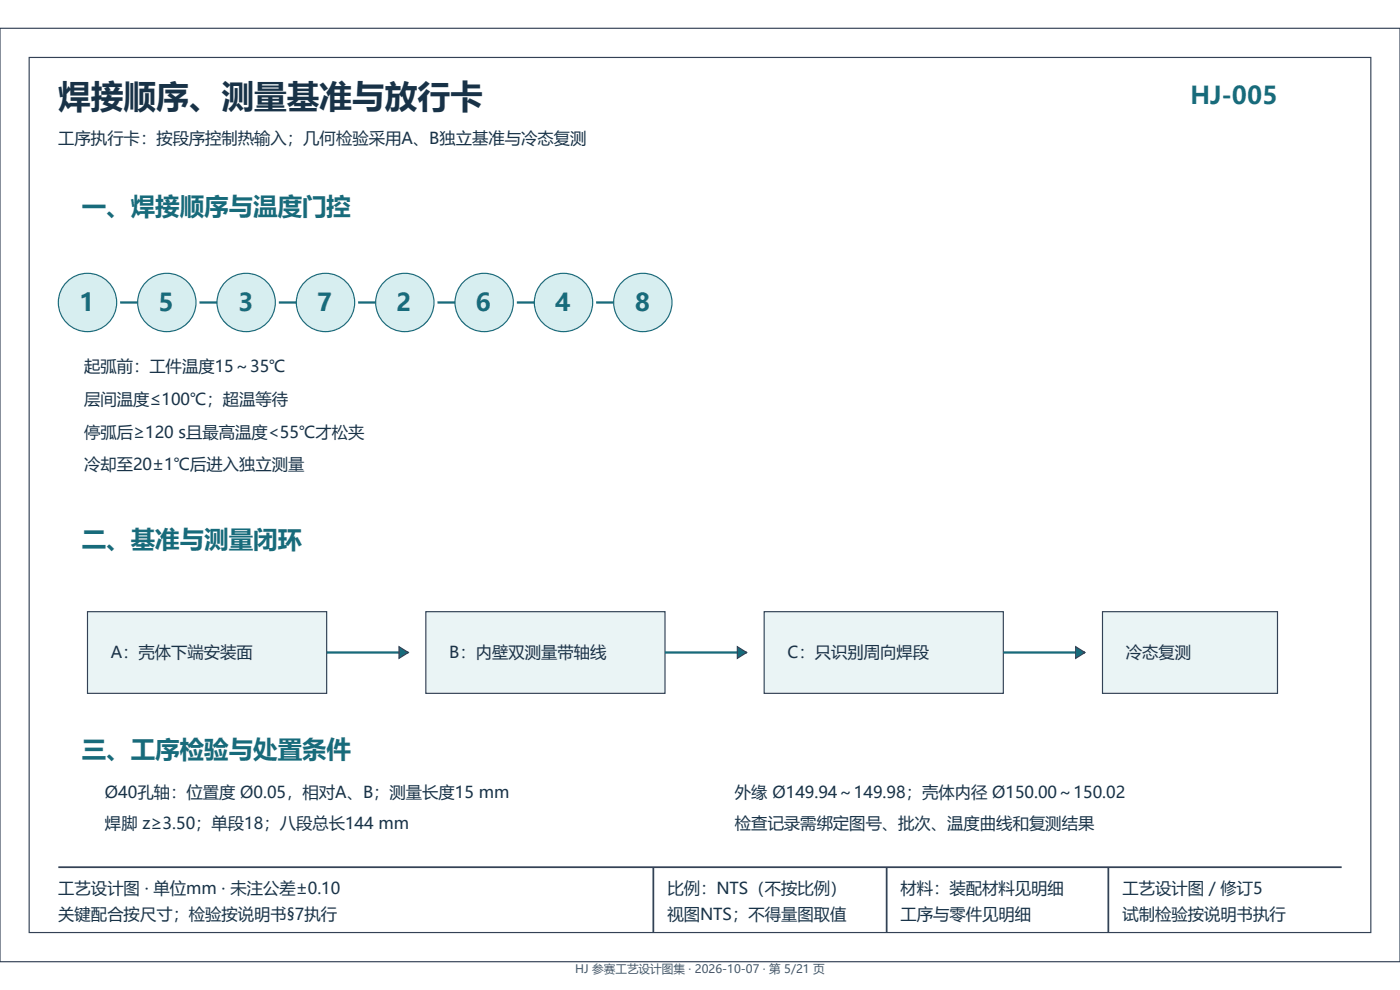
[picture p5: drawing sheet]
<svg xmlns="http://www.w3.org/2000/svg" width="297mm" height="210mm" viewBox="0 0 297 210" stroke-linecap="round" stroke-linejoin="round" font-family="sans-serif">
<g fill="#fff" stroke="#334155" stroke-width=".25">
<path d="M0 6h297v198h-297z" fill-rule="evenodd"/>
<path d="M6.2 12.2h284.6v185.6h-284.6z" fill-rule="evenodd"/>
</g>
<circle cx="18.6" cy="64.2" r="6.2" fill="#d7eef0" stroke="#176b7b" stroke-width=".25"/>
<path d="M25.5 64.2h6.7" fill="none" stroke="#176b7b" stroke-width=".5"/>
<path d="M30.2 62.9l2 1.3-2 1.2z" fill="#176b7b" stroke="#334155" stroke-width=".25"/>
<circle cx="35.4" cy="64.2" r="6.2" fill="#d7eef0" stroke="#176b7b" stroke-width=".25"/>
<path d="M42.3 64.2h6.7" fill="none" stroke="#176b7b" stroke-width=".5"/>
<path d="M47 62.9l2 1.3-2 1.2z" fill="#176b7b" stroke="#334155" stroke-width=".25"/>
<circle cx="52.2" cy="64.2" r="6.2" fill="#d7eef0" stroke="#176b7b" stroke-width=".25"/>
<path d="M59.2 64.2h6.6" fill="none" stroke="#176b7b" stroke-width=".5"/>
<path d="M63.9 62.9l1.9 1.3-1.9 1.2z" fill="#176b7b" stroke="#334155" stroke-width=".25"/>
<circle cx="69.1" cy="64.2" r="6.2" fill="#d7eef0" stroke="#176b7b" stroke-width=".25"/>
<path d="M76 64.2h6.7" fill="none" stroke="#176b7b" stroke-width=".5"/>
<path d="M80.7 62.9l2 1.3-2 1.2z" fill="#176b7b" stroke="#334155" stroke-width=".25"/>
<circle cx="85.9" cy="64.2" r="6.2" fill="#d7eef0" stroke="#176b7b" stroke-width=".25"/>
<path d="M92.8 64.2h6.7" fill="none" stroke="#176b7b" stroke-width=".5"/>
<path d="M97.5 62.9l2 1.3-2 1.2z" fill="#176b7b" stroke="#334155" stroke-width=".25"/>
<circle cx="102.7" cy="64.2" r="6.2" fill="#d7eef0" stroke="#176b7b" stroke-width=".25"/>
<path d="M109.6 64.2h6.7" fill="none" stroke="#176b7b" stroke-width=".5"/>
<path d="M114.3 62.9l2 1.3-2 1.2z" fill="#176b7b" stroke="#334155" stroke-width=".25"/>
<circle cx="119.5" cy="64.2" r="6.2" fill="#d7eef0" stroke="#176b7b" stroke-width=".25"/>
<path d="M126.5 64.2h6.7" fill="none" stroke="#176b7b" stroke-width=".5"/>
<path d="M131.2 62.9l2 1.3-2 1.2z" fill="#176b7b" stroke="#334155" stroke-width=".25"/>
<circle cx="136.4" cy="64.2" r="6.2" fill="#d7eef0" stroke="#176b7b" stroke-width=".25"/>
<g fill="#eaf4f5" stroke="#334155" stroke-width=".25">
<path d="M18.6 129.7h50.7v17.4h-50.7z" fill-rule="evenodd"/>
<path d="M90.3 129.7h50.8v17.4h-50.8z" fill-rule="evenodd"/>
<path d="M162.1 129.7h50.7v17.4h-50.7z" fill-rule="evenodd"/>
<path d="M233.9 129.7h37.1v17.4h-37.1z" fill-rule="evenodd"/>
</g>
<path d="M69.3 138.4h17.3" fill="none" stroke="#176b7b" stroke-width=".5"/>
<path d="M84.6 137.2l2 1.2-2 1.3z" fill="#176b7b" stroke="#334155" stroke-width=".25"/>
<path d="M141.1 138.4h17.3" fill="none" stroke="#176b7b" stroke-width=".5"/>
<path d="M156.4 137.2l2 1.2-2 1.3z" fill="#176b7b" stroke="#334155" stroke-width=".25"/>
<path d="M212.8 138.4h17.4" fill="none" stroke="#176b7b" stroke-width=".5"/>
<path d="M228.2 137.2l2 1.2-2 1.3z" fill="#176b7b" stroke="#334155" stroke-width=".25"/>
<path d="M12.4 184h272.2M138.6 184v13.8M188.1 184v13.8M235.1 184v13.8" fill="none" stroke="#334155" stroke-width=".37"/>
<text font-size="6.9" fill="#183247" x="12.4" y="22.8">焊接顺序、测量基准与放行卡</text>
<g font-size="5.2" fill="#176b7b">
<text x="252.5" y="22.1">HJ-005</text>
<text x="17.3" y="45.6">一、焊接顺序与温度门控</text>
<text x="16.8" y="65.9">1</text>
<text x="33.7" y="65.9">5</text>
<text x="50.5" y="65.9">3</text>
<text x="67.3" y="65.9">7</text>
<text x="84.1" y="65.9">2</text>
<text x="101" y="65.9">6</text>
<text x="117.8" y="65.9">4</text>
<text x="134.6" y="65.9">8</text>
<text x="17.3" y="116.1">二、基准与测量闭环</text>
<text x="17.3" y="160.7">三、工序检验与处置条件</text>
</g>
<g font-size="3.5" fill="#183247">
<text x="12.4" y="30.5">工序执行卡：按段序控制热输入；几何检验采用A、B独立基准与冷态复测</text>
<text x="17.8" y="79">起弧前：工件温度15～35℃</text>
<text x="17.8" y="85.9">层间温度≤100℃；超温等待</text>
<text x="17.8" y="92.9">停弧后≥120 s且最高温度&lt;55℃才松夹</text>
<text x="17.8" y="99.8">冷却至20±1℃后进入独立测量</text>
<text x="23.5" y="139.7">A：壳体下端安装面</text>
<text x="95.3" y="139.7">B：内壁双测量带轴线</text>
<text x="167.1" y="139.7">C：只识别周向焊段</text>
<text x="238.8" y="139.7">冷态复测</text>
<text x="22.3" y="169.4">Ø40孔轴：位置度 Ø0.05，相对A、B；测量长度15 mm</text>
<text x="155.9" y="169.4">外缘 Ø149.94～149.98；壳体内径 Ø150.00～150.02</text>
<text x="22.3" y="175.8">焊脚 z≥3.50；单段18；八段总长144 mm</text>
<text x="155.9" y="175.8">检查记录需绑定图号、批次、温度曲线和复测结果</text>
<text x="12.4" y="189.6">工艺设计图 · 单位mm · 未注公差±0.10</text>
<text x="141.6" y="189.6">比例：NTS（不按比例）</text>
<text x="191.1" y="189.6">材料：装配材料见明细</text>
<text x="238.1" y="189.6">工艺设计图 / 修订5</text>
<text x="12.4" y="195.1">关键配合按尺寸；检验按说明书§7执行</text>
<text x="141.6" y="195.1">视图NTS；不得量图取值</text>
<text x="191.1" y="195.1">工序与零件见明细</text>
<text x="238.1" y="195.1">试制检验按说明书执行</text>
</g>
<text font-size="2.5" fill="#475569" x="122" y="206.5">HJ 参赛工艺设计图集 · 2026-10-07 · 第 5/21 页</text>
</svg>
